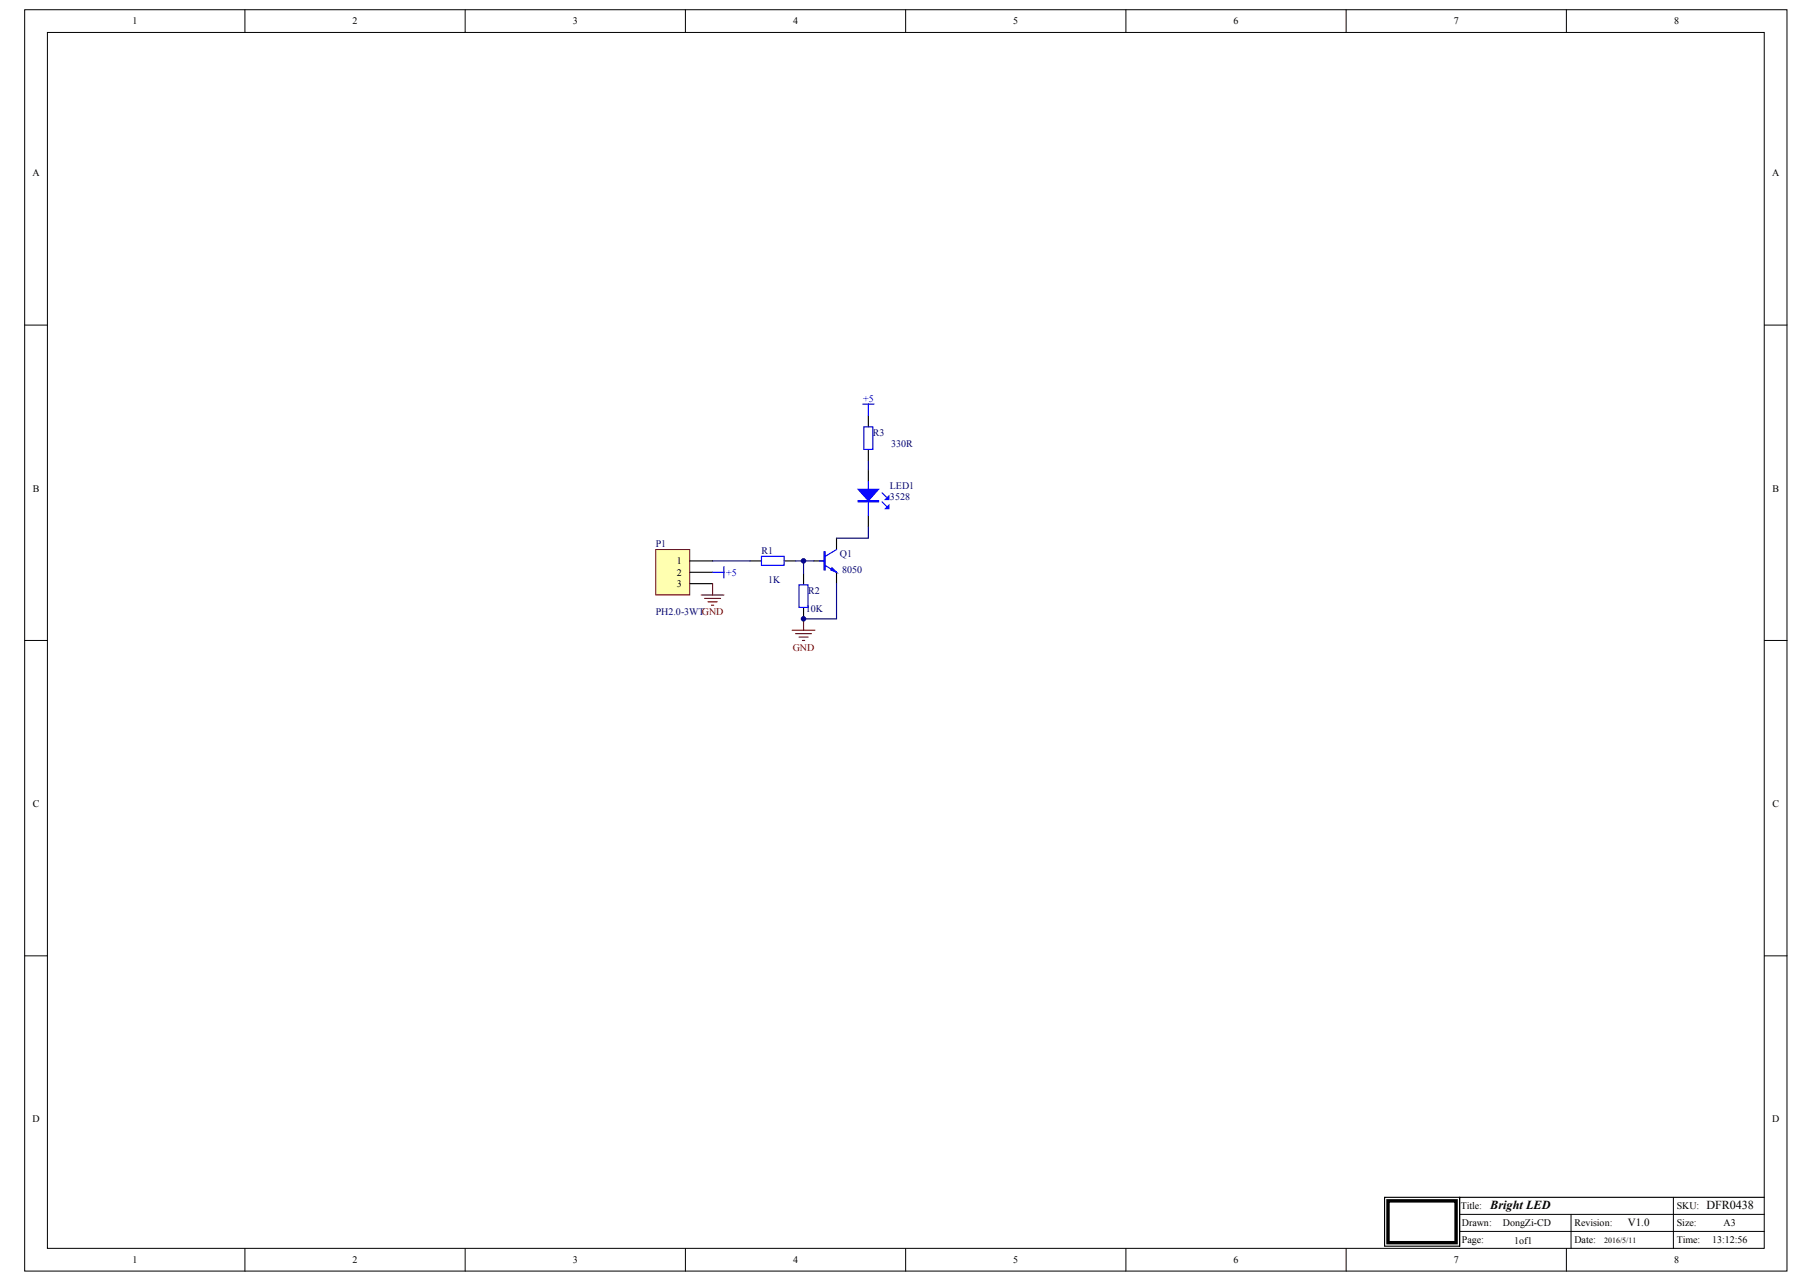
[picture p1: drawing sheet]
<svg xmlns="http://www.w3.org/2000/svg" width="297mm" height="210mm" viewBox="0 0 297 210" stroke-linecap="round" stroke-linejoin="round" font-family="sans-serif">
<g fill="#fff" stroke="#000" stroke-width=".16">
<path d="M4 1.6h288.3v206.4h-288.3z"/>
<path d="M7.8 5.3h280.8v198.9h-280.8z"/>
</g>
<g fill="none" stroke="#000" stroke-width=".16">
<path d="M40.1 1.6v3.7M76.1 1.6v3.7M112.1 1.6v3.7M148.1 1.6v3.7M184.2 1.6v3.7M220.2 1.6v3.7M256.2 1.6v3.7M4 53.2h3.8M288.6 53.2h3.7M4 104.8h3.8M288.6 104.8h3.7M4 156.4h3.8"/>
<path d="M288.6 156.4h3.7M238.7 198.7h49.9M257 198.7v5.6M273.7 195.9v8.4M40.1 204.3v3.7M76.1 204.3v3.7M112.1 204.3v3.7M148.1 204.3v3.7M184.2 204.3v3.7M220.2 204.3v3.7M238.7 201.5h49.9M256.2 204.3v3.7"/>
</g>
<g fill="none" stroke="#000" stroke-width=".19">
<path d="M142 68v1.8M142 73.5v1.9M142 76.9v1.9M122.7 91.8h1.9M128.3 91.8h1.8M131.4 93.8v1.9M131.4 99.4v1.8M133.1 91.8h1.9M136.8 88v1.9M136.8 93.6v1.9M142 84.3v1.9M226.5 195.9h12.2v8h-12.2z"/>
<path d="M288.6 195.9h-49.9v8"/>
</g>
<path d="M227 196.5h11.2v6.8h-11.2z" fill="none" stroke="#000" stroke-width=".56"/>
<path d="M141.1 66.1h1.9M141.3 69.8h1.5v3.7h-1.5zM142 66.1v1.9M142 78.8v5.5M124.6 91h3.7v1.5h-3.7zM130.7 95.7h1.5v3.7h-1.5zM134 91.8h.8M135 92.5l1.8 1.1M136.8 89.9l-1.8 1.1M144.3 82.1l.7 .7M144.3 80.6l.7 .8" fill="none" stroke="#00f" stroke-width=".19"/>
<g fill="#00f" stroke="#00f" stroke-width=".19">
<path d="M136.1 92.9l.7 .7-.9-.3z"/>
<path d="M140.4 80.1h3.3l-1.7 1.8z"/>
<path d="M144.8 83.2l.6-.5v.5z"/>
<path d="M144.8 81.7l.6-.5v.5z"/>
<path d="M134.8 90.3h.2v3h-.2z" fill-rule="evenodd"/>
<path d="M140.4 81.9h3.3v.2h-3.3z" fill-rule="evenodd"/>
</g>
<path d="M116.6 91.8h6.1M130.1 91.8h3M131.4 91.8v2M136.8 95.5v5.7h-5.4M142 86.2v1.8h-5.2" fill="none" stroke="#000080" stroke-width=".19"/>
<path d="M107.3 89.9h5.5v7.4h-5.5z" fill="#ffffb0" stroke="#800000" stroke-width=".16"/>
<path d="M112.8 91.8h3.8M112.8 93.6h3.8M112.8 95.5h3.8" fill="none" stroke="#000" stroke-width=".19"/>
<path d="M114.7 97.3h3.7M115.3 97.9h2.6M115.8 98.5h1.5M116.4 99h.3M116.6 95.5v1.8M129.6 103.1h3.7M130.1 103.7h2.6M130.7 104.2h1.5M131.2 104.8h.4M131.4 101.2v1.9" fill="none" stroke="#800000" stroke-width=".19"/>
<path d="M116.6 93.6h1.8M118.4 92.7v1.9" fill="none" stroke="#00f" stroke-width=".19"/>
<path d="M142 75.4v1.5" fill="none" stroke="#000080" stroke-width=".19"/>
<g fill="#000080" stroke="#000080" stroke-width=".16">
<circle cx="131.4" cy="101.2" r=".36"/>
<circle cx="131.4" cy="91.8" r=".36"/>
</g>
<g font-size="2">
<text x="243.8" y="197.9">Bright LED</text>
<text x="279.1" y="197.9">DFR0438</text>
</g>
<text font-size="1.8" x="266.3" y="200.7">V1.0</text>
<g font-size="1.6">
<text x="21.6" y="4">1</text>
<text x="57.7" y="4">2</text>
<text x="93.7" y="4">3</text>
<text x="129.7" y="4">4</text>
<text x="165.7" y="4">5</text>
<text x="201.8" y="4">6</text>
<text x="237.8" y="4">7</text>
<text x="273.8" y="4">8</text>
<text x="5.3" y="28.8">A</text>
<text x="289.9" y="28.8">A</text>
<text x="5.4" y="80.4">B</text>
<text x="289.9" y="80.4">B</text>
<text x="110.7" y="92.3">1</text>
<text x="110.7" y="94.2">2</text>
<text x="110.7" y="96">3</text>
<text x="5.4" y="132">C</text>
<text x="289.9" y="132">C</text>
<text x="5.3" y="183.6">D</text>
<text x="289.9" y="183.6">D</text>
<text x="238.9" y="197.7">Title:</text>
<text x="274.3" y="197.7">SKU:</text>
<text x="239.1" y="200.5">Drawn:</text>
<text x="239.1" y="203.3">Page:</text>
<text x="245.8" y="200.5">DongZi-CD</text>
<text x="247.7" y="203.5">1of1</text>
<text x="257.5" y="203.3">Date:</text>
<text x="257.5" y="200.5">Revision:</text>
<text x="274.3" y="200.5">Size:</text>
<text x="274.3" y="203.3">Time:</text>
<text x="280" y="203.3">13:12:56</text>
<text x="281.9" y="200.5">A3</text>
<text x="21.6" y="206.6">1</text>
<text x="57.7" y="206.6">2</text>
<text x="93.7" y="206.6">3</text>
<text x="129.7" y="206.6">4</text>
<text x="165.7" y="206.6">5</text>
<text x="201.8" y="206.6">6</text>
<text x="237.8" y="206.6">7</text>
<text x="273.8" y="206.6">8</text>
</g>
<g font-size="1.6" fill="#00f">
<text x="141.2" y="65.7">+5</text>
<text x="118.8" y="94.2">+5</text>
</g>
<g font-size="1.6" fill="#000080">
<text x="142.8" y="71.3">R3</text>
<text x="145.8" y="73.1">330R</text>
<text x="145.6" y="81.9">3528</text>
<text x="145.6" y="80">LED1</text>
<text x="107.3" y="89.5">P1</text>
<text x="124.6" y="90.6">R1</text>
<text x="125.7" y="95.5">1K</text>
<text x="137.4" y="91.2">Q1</text>
<text x="137.8" y="93.8">8050</text>
<text x="107.3" y="100.7">PH2.0-3WTGND</text>
<text x="131.8" y="100.1">10K</text>
<text x="132.2" y="97.1">R2</text>
</g>
<text font-size="1.6" fill="#800000" x="129.7" y="106.4">GND</text>
<text font-size="1.3" x="262.4" y="203.4">2016/5/11</text>
</svg>
